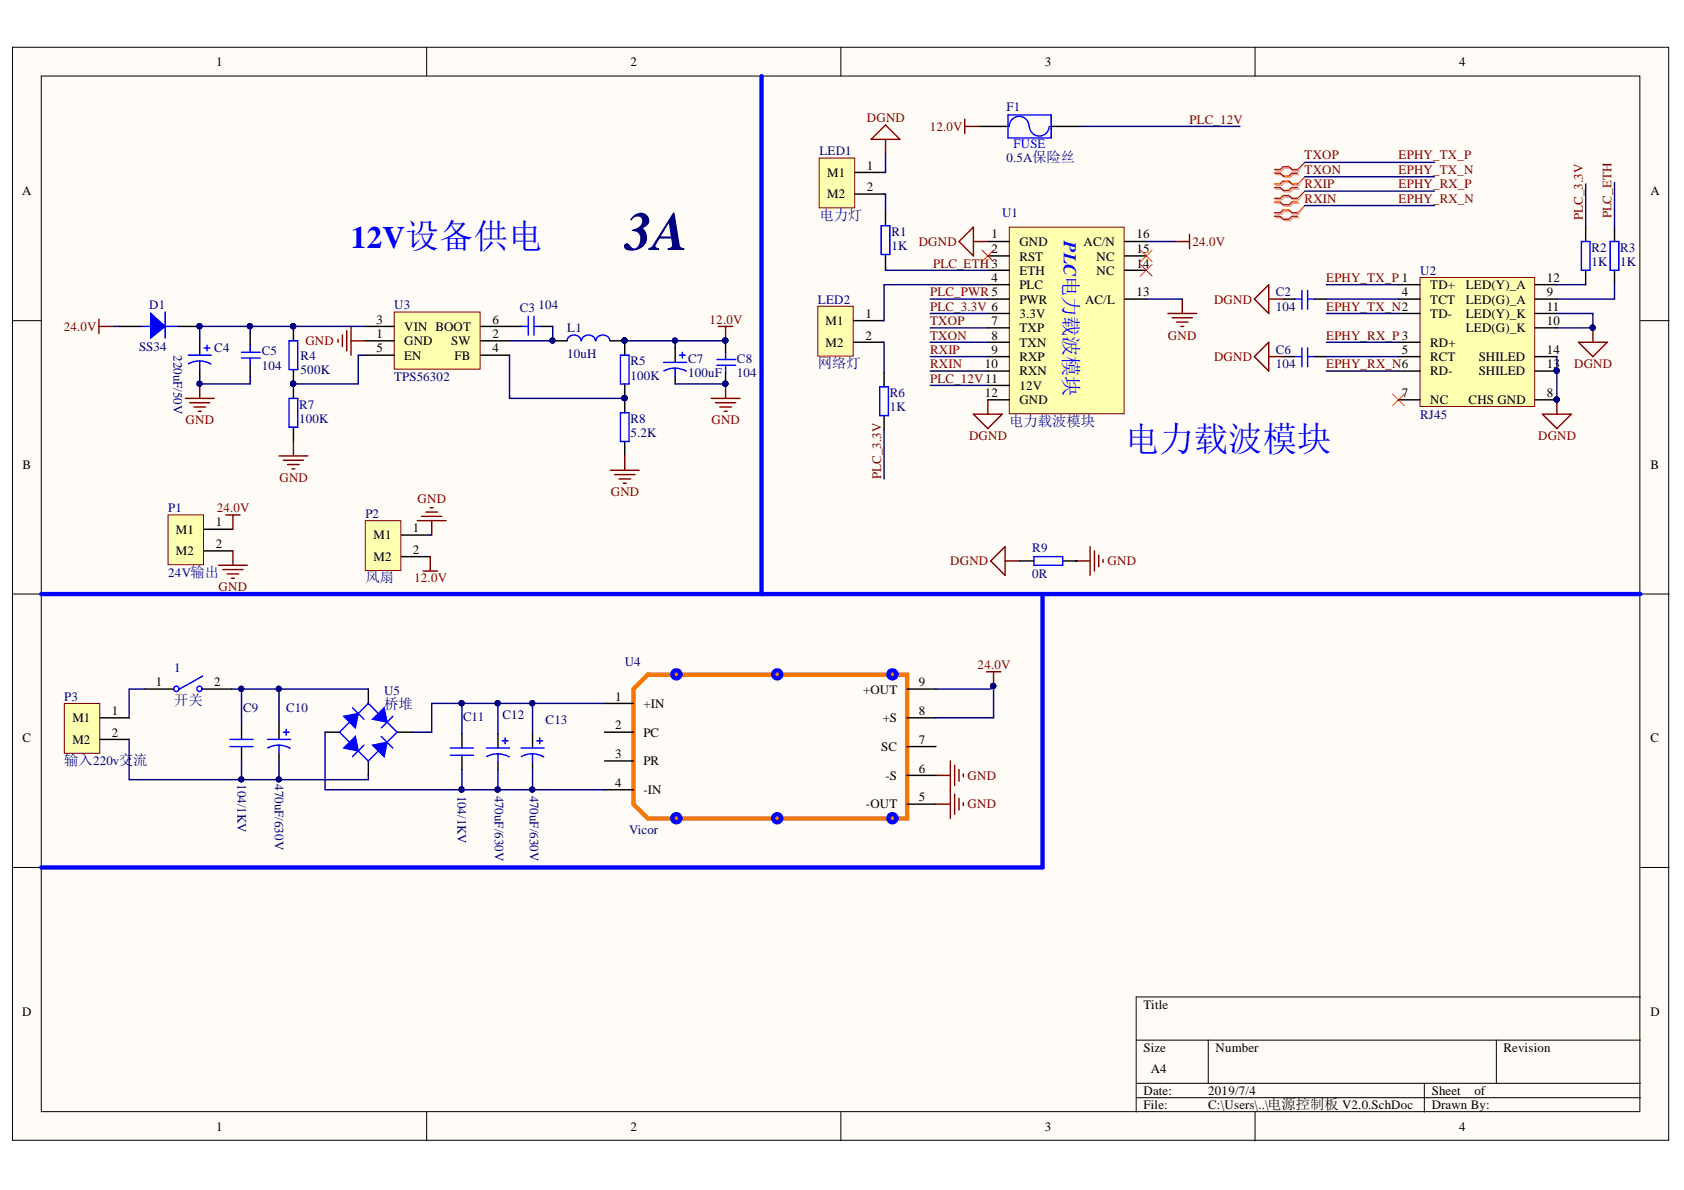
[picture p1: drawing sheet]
# Altium schematic sheet Power Controller V1.0.SchDoc
size A4

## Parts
1  开关  [XT60-F]
C2  104  [0805C]
C3  104  [0805C]
C4  220uF/50V  [RB.1.2]
C5  104  [0805C]
C6  104  [0805C]
C7  100uF  [TAJ-C]
C8  104  [0805C]
C9  104/1KV  [无极性直插电容]
C10  470uF/630V  [RB.2.4]
C11  104/1KV  [无极性直插电容]
C12  470uF/630V  [RB.2.4]
C13  470uF/630V  [RB.2.4]
D1  SS34  [SMA/DO-214AC]
F1  0.5A保险丝  [FUSE-1206]
L1  10uH  [CDRH124]
LED1  电力灯  [XH2/2.54mm/180]
LED2  网络灯  [XH2/2.54mm/180]
P1  24V输出  [XT60-F]
P2  风扇  [接线端子(2.54mm)-2PIN]
P3  输入220v交流  [XT60-F]
R1  1K  [0805R]
R2  1K  [0805R]
R3  1K  [0805R]
R4  500K  [0805R]
R5  100K  [0805R]
R6  1K  [0805R]
R7  100K  [0805R]
R8  5.2K  [0805R]
R9  0R  [0805R]
U1  电力载波模块  [电力载波模块6410]
U2  RJ45  [RJ45]
U3  TPS56302  [SOT23-6]
U4  Vicor  [vicor]
U5  桥堆  [整流全桥]

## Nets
12.0V: C7.1 C8.2 F1.1 L1.2 P2.2(M2) R5.2
24.0V: D1.1 P1.1(M1) U1.16(AC/N) U4.8(+S) U4.9(+OUT)
DGND: C2.1 C6.1 LED1.1(M1) R9.2 U1.1(GND) U1.12(GND) U2.8(CHS_GND) U2.10(LED(G)_K) U2.11(LED(Y)_K) U2.13(SHILED) U2.14(SHILED)
GND: C4.2 C5.1 C7.2 C8.1 P1.2(M2) P2.1(M1) R7.1 R8.1 R9.1 U1.13(AC/L) U3.1(GND) U4.5(-OUT) U4.6(-S)
EPHY_RX_N: U1.10(RXN) U2.6(RD-)  [also labelled RXIN]
EPHY_RX_P: U1.9(RXP) U2.3(RD+)  [also labelled RXIP]
EPHY_TX_N: U1.8(TXN) U2.2(TD-)  [also labelled TXON]
EPHY_TX_P: U1.7(TXP) U2.1(TD+)  [also labelled TXOP]
PLC_3.3V: R2.2 R6.1 U1.6(3.3V)
PLC_12V: F1.2 U1.11(12V)
PLC_ETH: R1.2 R3.1 U1.3(ETH)
PLC_PWR: U1.5(PWR)
Net1_1: 1.1 P3.1(M1)
Net1_2: 1.2 C9.2 C10.1 U5.AC1
NetC2_2: C2.2 U2.4(TCT)
NetC3_1: C3.1 L1.1 U3.2(SW)
NetC3_2: C3.2 U3.6(BOOT)
NetC4_1: C4.1 C5.2 D1.2 R4.2 U3.3(VIN)
NetC6_2: C6.2 U2.5(RCT)
NetC9_1: C9.1 C10.2 P3.2(M2) U5.AC2
NetC11_1: C11.1 C12.2 C13.2 U4.4(-IN) U5.DC-
NetC11_2: C11.2 C12.1 C13.1 U4.1(+IN) U5.DC+
NetLED1_2: LED1.2(M2) R1.1
NetLED2_1: LED2.1(M1) U1.4(PLC)
NetLED2_2: LED2.2(M2) R6.2
NetR2_1: R2.1 U2.12(LED(Y)_A)
NetR3_2: R3.2 U2.9(LED(G)_A)
NetR4_1: R4.1 R7.2 U3.5(EN)
NetR5_1: R5.1 R8.2 U3.4(FB)

Not connected (* = marked no-connect by the designer): U1 2(RST)* 14(NC)* 15(NC)*; U2 7(NC)*; U4 2(PC) 3(PR) 7(SC)

## Layout directives
differential pair: EPHY_RX_N, EPHY_RX_P, EPHY_TX_N, EPHY_TX_P

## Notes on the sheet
- 12V设备供电
- 3A
- (near U1) 电力载波模块
